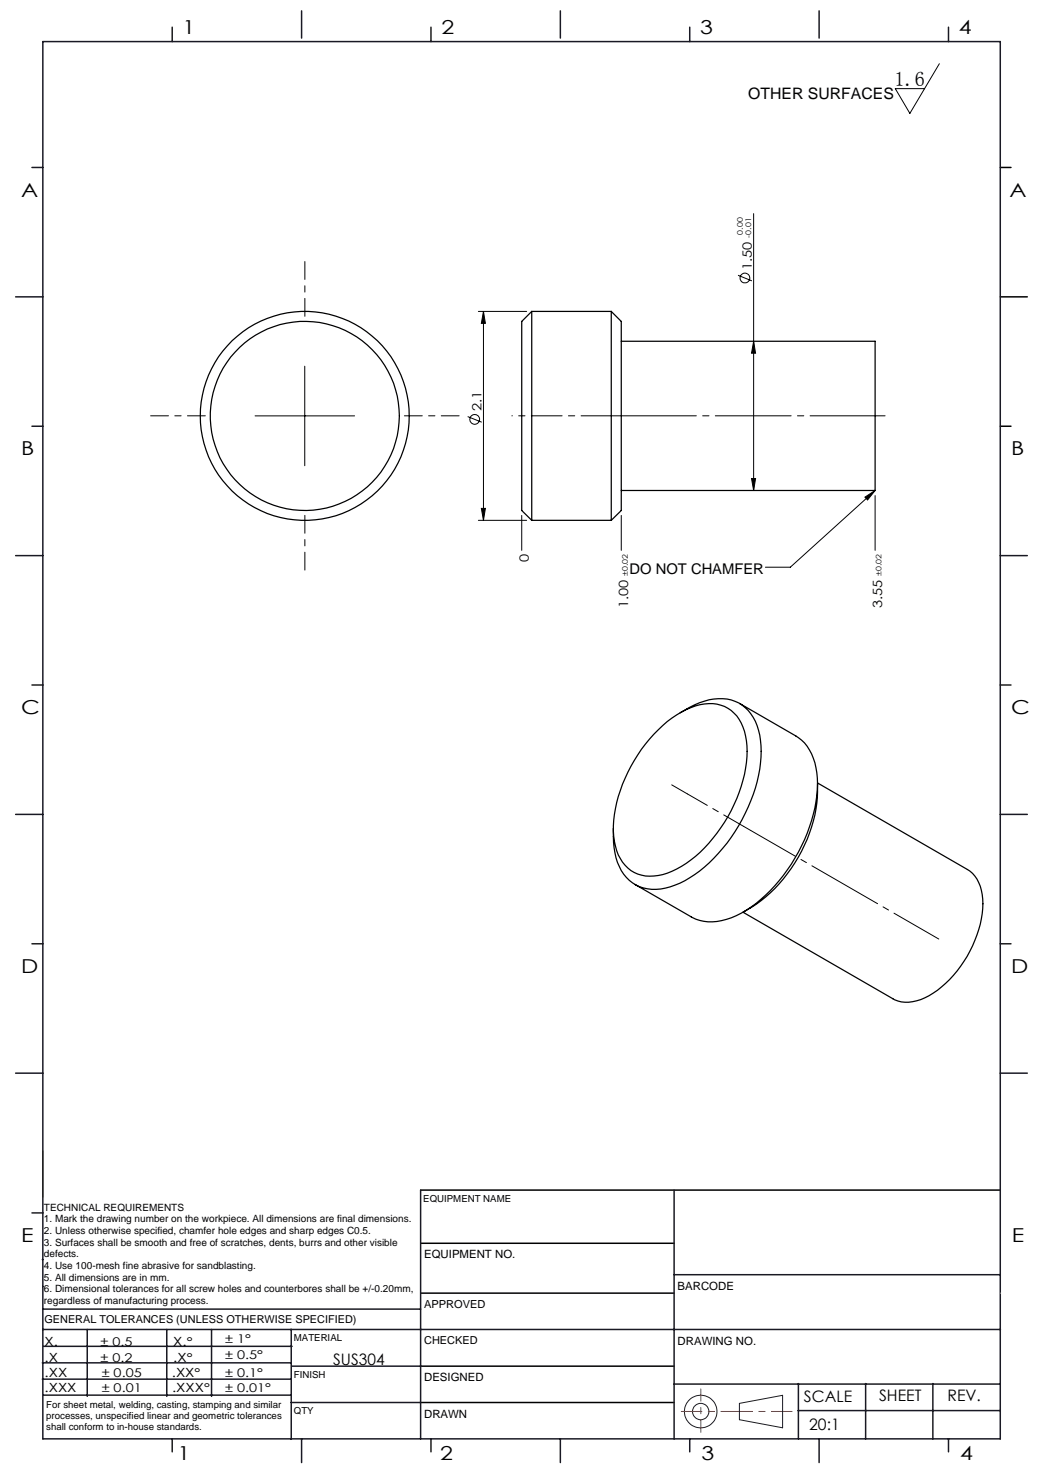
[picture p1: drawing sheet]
<svg xmlns="http://www.w3.org/2000/svg" width="210mm" height="297mm" viewBox="0 0 210 297" stroke-linecap="round" stroke-linejoin="round" font-family="sans-serif">
<g fill="none" stroke="#191924" stroke-width=".2">
<path d="M8.6 231.2v9.4M148.6 282l8.7-1.6v6.5l-8.7-1.6z"/>
<circle cx="140.8" cy="283.7" r="3.3"/>
<circle cx="140.8" cy="283.7" r="1.64"/>
</g>
<path d="M201 33.7h2.2M201 59.7h5.4M201 85.7h2.2M84.5 239.1h116.5M84.6 259.9h50.9M84.6 249.8h50.9M84.6 274.5h50.9M84.5 281.8h51" fill="none" stroke="#000" stroke-width=".3"/>
<path d="M136.9 283.6h22.3" fill="none" stroke="#f00" stroke-width=".2" stroke-dasharray="6.3 1.3 1.3 1.3" stroke-dashoffset="2.2"/>
<path d="M140.8 287.8v-8.7" fill="none" stroke="#f00" stroke-width=".2" stroke-dasharray="6.3 1.3 1.3 1.3" stroke-dashoffset="3.9"/>
<g fill="none" stroke="#191924" stroke-width=".3">
<path d="M8.6 8.4h192.4v280.7h-192.4zM34.6 5.5v2.9M60.6 2.2v5.5M86.6 5.5v2.9M112.6 2.2v5.5M138.6 5.5v2.9M164.6 2.2v5.5M190.6 5.5v2.9M6.4 33.7h2.2M3.1 59.7h5.5M6.4 85.7h2.2M3.1 111.7h5.5"/>
<path d="M201 111.7h5.4M6.4 137.7h2.2M201 137.7h2.2M3.1 163.7h5.5M201 163.7h5.4M6.4 189.6h2.2M201 189.6h2.2M3.1 215.6h5.5M201 215.6h5.4M84.5 239.1v50M135.5 239.1v50M6.4 243.7h2.2"/>
<path d="M8.5 253.1h.1M8.6 258.5h.1M135.5 256.1h65.5M8.5 277.1h49.9M8.5 273.9h49.9M8.6 267.2h192.4M8.6 263.1h75.9M8.8 270.5h49.9M17.5 267.2v13.4M33.5 267.2v13.4M42.5 267.2v13.4M58.5 267.2v22"/>
<path d="M58.6 274.5h26M135.5 278.1h65.5M160.4 278v11.1M174 278v11.1M187.5 278v11.1M8.8 280.3h49.7M34.6 289.1v2.6M58.5 281.8h26M60.6 289.1v4.8M86.6 289.1v2.6M112.6 289.1v4.8M138.6 289.1v2.6"/>
<path d="M160.4 283.5h40.5M164.6 289.1v4.8M190.6 289.1v2.6"/>
</g>
<path d="M201 259.9h.1" fill="none" stroke="#c0c0c0" stroke-width=".2"/>
<g fill="none" stroke="#000" stroke-width=".2">
<path d="M188.8 12.8l-6 10-2.9-5h5.9M148.3 55.3l2.8 1.1M151.4 42.9v55.7M61.2 73.6v20M96.1 62.6h9.7M97.2 62.6l.3 2.4h-.8zM97.2 62.6v42M151.4 68.6l.4 2.4h-.8zM51.3 83.6h20M94 83.7l2.8 1.1M151 96.2h.8l-.4 2.4zM173.8 99.9l2.1-1.3-1.6 1.9z"/>
<path d="M175.9 98.6l-17.1 15.4h-5M175.9 99.6v11M96.1 104.6h9.7M96.7 102.2h.8l-.3 2.4zM104.8 103.6v7M124.8 103.6v7"/>
<circle cx="149.7" cy="55.9" r=".98"/>
<circle cx="95.4" cy="84.3" r=".99"/>
</g>
<path d="M61.3 63.6v-11M41.3 83.6h-11M81.3 83.6h11M61.3 103.6v11" fill="none" stroke="#000" stroke-width=".2" stroke-dasharray="15.2 1.3 1.3 1.3" stroke-dashoffset="11.6"/>
<path d="M150.9 166.9l37.8 21.8" fill="none" stroke="#000" stroke-width=".2" stroke-dasharray="15.2 1.3 1.3 1.3" stroke-dashoffset="4.8"/>
<path d="M138.1 159.5l11.3 6.6" fill="none" stroke="#000" stroke-width=".2" stroke-dasharray="15.2 1.3 1.3 1.3" stroke-dashoffset="10.6"/>
<path d="M122.9 83.6h2M138.1 159.5l-3.1-1.8M149.4 166.1l1.5 .8" fill="none" stroke="#000" stroke-width=".2" stroke-dasharray="15.2 1.3 1.3 1.3"/>
<path d="M124.9 83.6h53" fill="none" stroke="#000" stroke-width=".2" stroke-dasharray="15.2 1.3 1.3 1.3" stroke-dashoffset=".2"/>
<path d="M106.9 83.6h16" fill="none" stroke="#000" stroke-width=".2" stroke-dasharray="15.2 1.3 1.3 1.3" stroke-dashoffset="9.1"/>
<path d="M106.9 83.6h-4" fill="none" stroke="#000" stroke-width=".2" stroke-dasharray="15.2 1.3 1.3 1.3" stroke-dashoffset="15.1"/>
<g fill="#000">
<path d="M173.8 99.9l2.1-1.3-1.6 1.9z"/>
<path d="M96.7 102.2h.8l-.3 2.4zM97.2 62.6l.3 2.4h-.8zM151 96.2h.8l-.4 2.4zM151.4 68.6l.4 2.4h-.8z"/>
</g>
<g fill="none" stroke="#000" stroke-width=".25">
<path d="M106.9 62.6v42M106.9 62.6l-2.1 2v38l2.1 2M106.9 62.6h15.9M122.8 62.6v42M122.8 62.6l2 2v38l-2 2M124.8 68.6h51.1v30h-51.1M106.9 104.6h15.9M131.4 147.5a18.4 18.4 0 0 1 10.2-6 7 7 0 0 1 8 5.5 21.4 21.4 0 0 1-1.5 13.5 29.8 29.8 0 0 1-11.2 13.6 10.4 10.4 0 0 1-8.7 1.5 7.9 7.9 0 0 1-4.7-6.5 24.6 24.6 0 0 1 3.3-15.1l2.1-3.4zM136.7 143.2a14.2 14.2 0 0 1 9.4-2.7 8 8 0 0 1 6.3 6.3 24.7 24.7 0 0 1-2.6 16.6 31.3 31.3 0 0 1-12.2 13.6 11.7 11.7 0 0 1-8.3 1.4 8.1 8.1 0 0 1-5.5-6l-.5-3.1v-2.8M148.6 141.4l11.3 6.5a9.6 9.6 0 0 1 4.2 7.4l.2 2.2M164.3 157.5a33 33 0 0 1-10.5 22.4 17.6 17.6 0 0 1-10.6 5.3 7.8 7.8 0 0 1-4.3-.9l-11.3-6.6M164.3 157.5a29.4 29.4 0 0 1-9.5 21.9l-2.8 2.3-2.6 1.5"/>
<path d="M164.3 157.3l30.1 17.4a7.6 7.6 0 0 1 3.1 6.9 23.3 23.3 0 0 1-10.8 18.5 7.2 7.2 0 0 1-7.3 .6l-30.1-17.4"/>
<circle cx="61.2" cy="83.6" r="21"/>
<circle cx="61.3" cy="83.6" r="19"/>
</g>
<text font-size="4.1" x="179.8" y="17.2">1.6</text>
<g font-size="3.9">
<text x="36.7" y="6.9">1</text>
<text x="88.7" y="6.9">2</text>
<text x="140.7" y="6.9">3</text>
<text x="192.7" y="6.9">4</text>
<text x="4.2" y="39.5">A</text>
<text x="202.9" y="39.5">A</text>
<text x="4.2" y="91.5">B</text>
<text x="203.2" y="91.5">B</text>
<text x="4.2" y="143.5">C</text>
<text x="203.2" y="143.5">C</text>
<text x="4.2" y="195.5">D</text>
<text x="203.2" y="195.5">D</text>
<text x="4.2" y="249.6">E</text>
<text x="203.3" y="249.6">E</text>
<text x="35.7" y="293.4">1</text>
<text x="88.4" y="293.4">2</text>
<text x="141" y="293.4">3</text>
<text x="193" y="293.4">4</text>
</g>
<g font-size="3.2">
<text x="150.4" y="20">OTHER SURFACES</text>
<text x="67" y="274.2">SUS304</text>
<text x="161.6" y="281.7">SCALE</text>
<text x="176.7" y="281.5">SHEET</text>
<text x="190.4" y="281.5">REV.</text>
<text x="162.6" y="287.4">20:1</text>
</g>
<text font-size="3" x="126.5" y="115.4">DO NOT CHAMFER</text>
<g font-size="2.6">
<text x="151.1" y="54.2" transform="rotate(-90 151.1 54.2)">1.50</text>
<text x="96.8" y="82.6" transform="rotate(-90 96.8 82.6)">2.1</text>
<text x="106.3" y="113" transform="rotate(-90 106.3 113)">0</text>
<text x="126.3" y="122.3" transform="rotate(-90 126.3 122.3)">1.00</text>
<text x="177.3" y="122.3" transform="rotate(-90 177.3 122.3)">3.55</text>
</g>
<g font-size="2.5">
<text x="8.9" y="273.6">.X</text>
<text x="8.9" y="270.4">X.</text>
<text x="34.8" y="273.7">.X°</text>
<text x="34.8" y="270.5">X.°</text>
<text x="9" y="276.7">.XX</text>
<text x="9" y="279.7">.XXX</text>
<text x="34.5" y="276.7">.XX°</text>
<text x="34.6" y="279.8">.XXX°</text>
</g>
<g font-size="2.4">
<text x="45.2" y="270">± 1°</text>
<text x="20.2" y="270.4">± 0.5</text>
<text x="20.2" y="273.7">± 0.2</text>
<text x="45.2" y="273.2">± 0.5°</text>
<text x="20.4" y="279.7">± 0.01</text>
<text x="20.4" y="276.7">± 0.05</text>
<text x="45.2" y="276.7">± 0.1°</text>
<text x="45.2" y="279.7">± 0.01°</text>
</g>
<g font-size="2.3">
<text x="85.2" y="252.9">EQUIPMENT NO.</text>
<text x="136.2" y="259.2">BARCODE</text>
<text x="136.2" y="270.2">DRAWING NO.</text>
<text x="85.2" y="277.6">DESIGNED</text>
<text x="85.2" y="284.9">DRAWN</text>
</g>
<g font-size="2.2">
<text x="85.2" y="262.8">APPROVED</text>
<text x="8.9" y="265.9">GENERAL TOLERANCES (UNLESS OTHERWISE SPECIFIED)</text>
<text x="85.2" y="270.1">CHECKED</text>
</g>
<g font-size="2">
<text x="8.8" y="243.3">TECHNICAL REQUIREMENTS</text>
<text x="8.8" y="245.6">1. Mark the drawing number on the workpiece. All dimensions are final dimensions.</text>
<text x="8.8" y="248">2. Unless otherwise specified, chamfer hole edges and sharp edges C0.5.</text>
<text x="8.8" y="250.3">3. Surfaces shall be smooth and free of scratches, dents, burrs and other visible</text>
<text x="8.8" y="252.6">defects.</text>
<text x="8.8" y="255">4. Use 100-mesh fine abrasive for sandblasting.</text>
<text x="8.8" y="257.3">5. All dimensions are in mm.</text>
<text x="8.8" y="259.6">6. Dimensional tolerances for all screw holes and counterbores shall be +/-0.20mm,</text>
<text x="8.8" y="262">regardless of manufacturing process.</text>
</g>
<g font-size="1.9">
<text x="85.1" y="241.5">EQUIPMENT NAME</text>
<text x="59.1" y="269.5">MATERIAL</text>
<text x="59.1" y="276.9">FINISH</text>
<text x="9.3" y="282.9">For sheet metal, welding, casting, stamping and similar</text>
<text x="9.3" y="285.2">processes, unspecified linear and geometric tolerances</text>
<text x="9.3" y="287.4">shall conform to in-house standards.</text>
<text x="59.1" y="284.2">QTY</text>
</g>
<g font-size="1.5">
<text x="149.3" y="47.1" transform="rotate(-90 149.3 47.1)">0.00</text>
<text x="151" y="47.7" transform="rotate(-90 151 47.7)">-0.01</text>
<text x="126.2" y="115.8" transform="rotate(-90 126.2 115.8)">±0.02</text>
<text x="177.2" y="115.8" transform="rotate(-90 177.2 115.8)">±0.02</text>
</g>
</svg>
